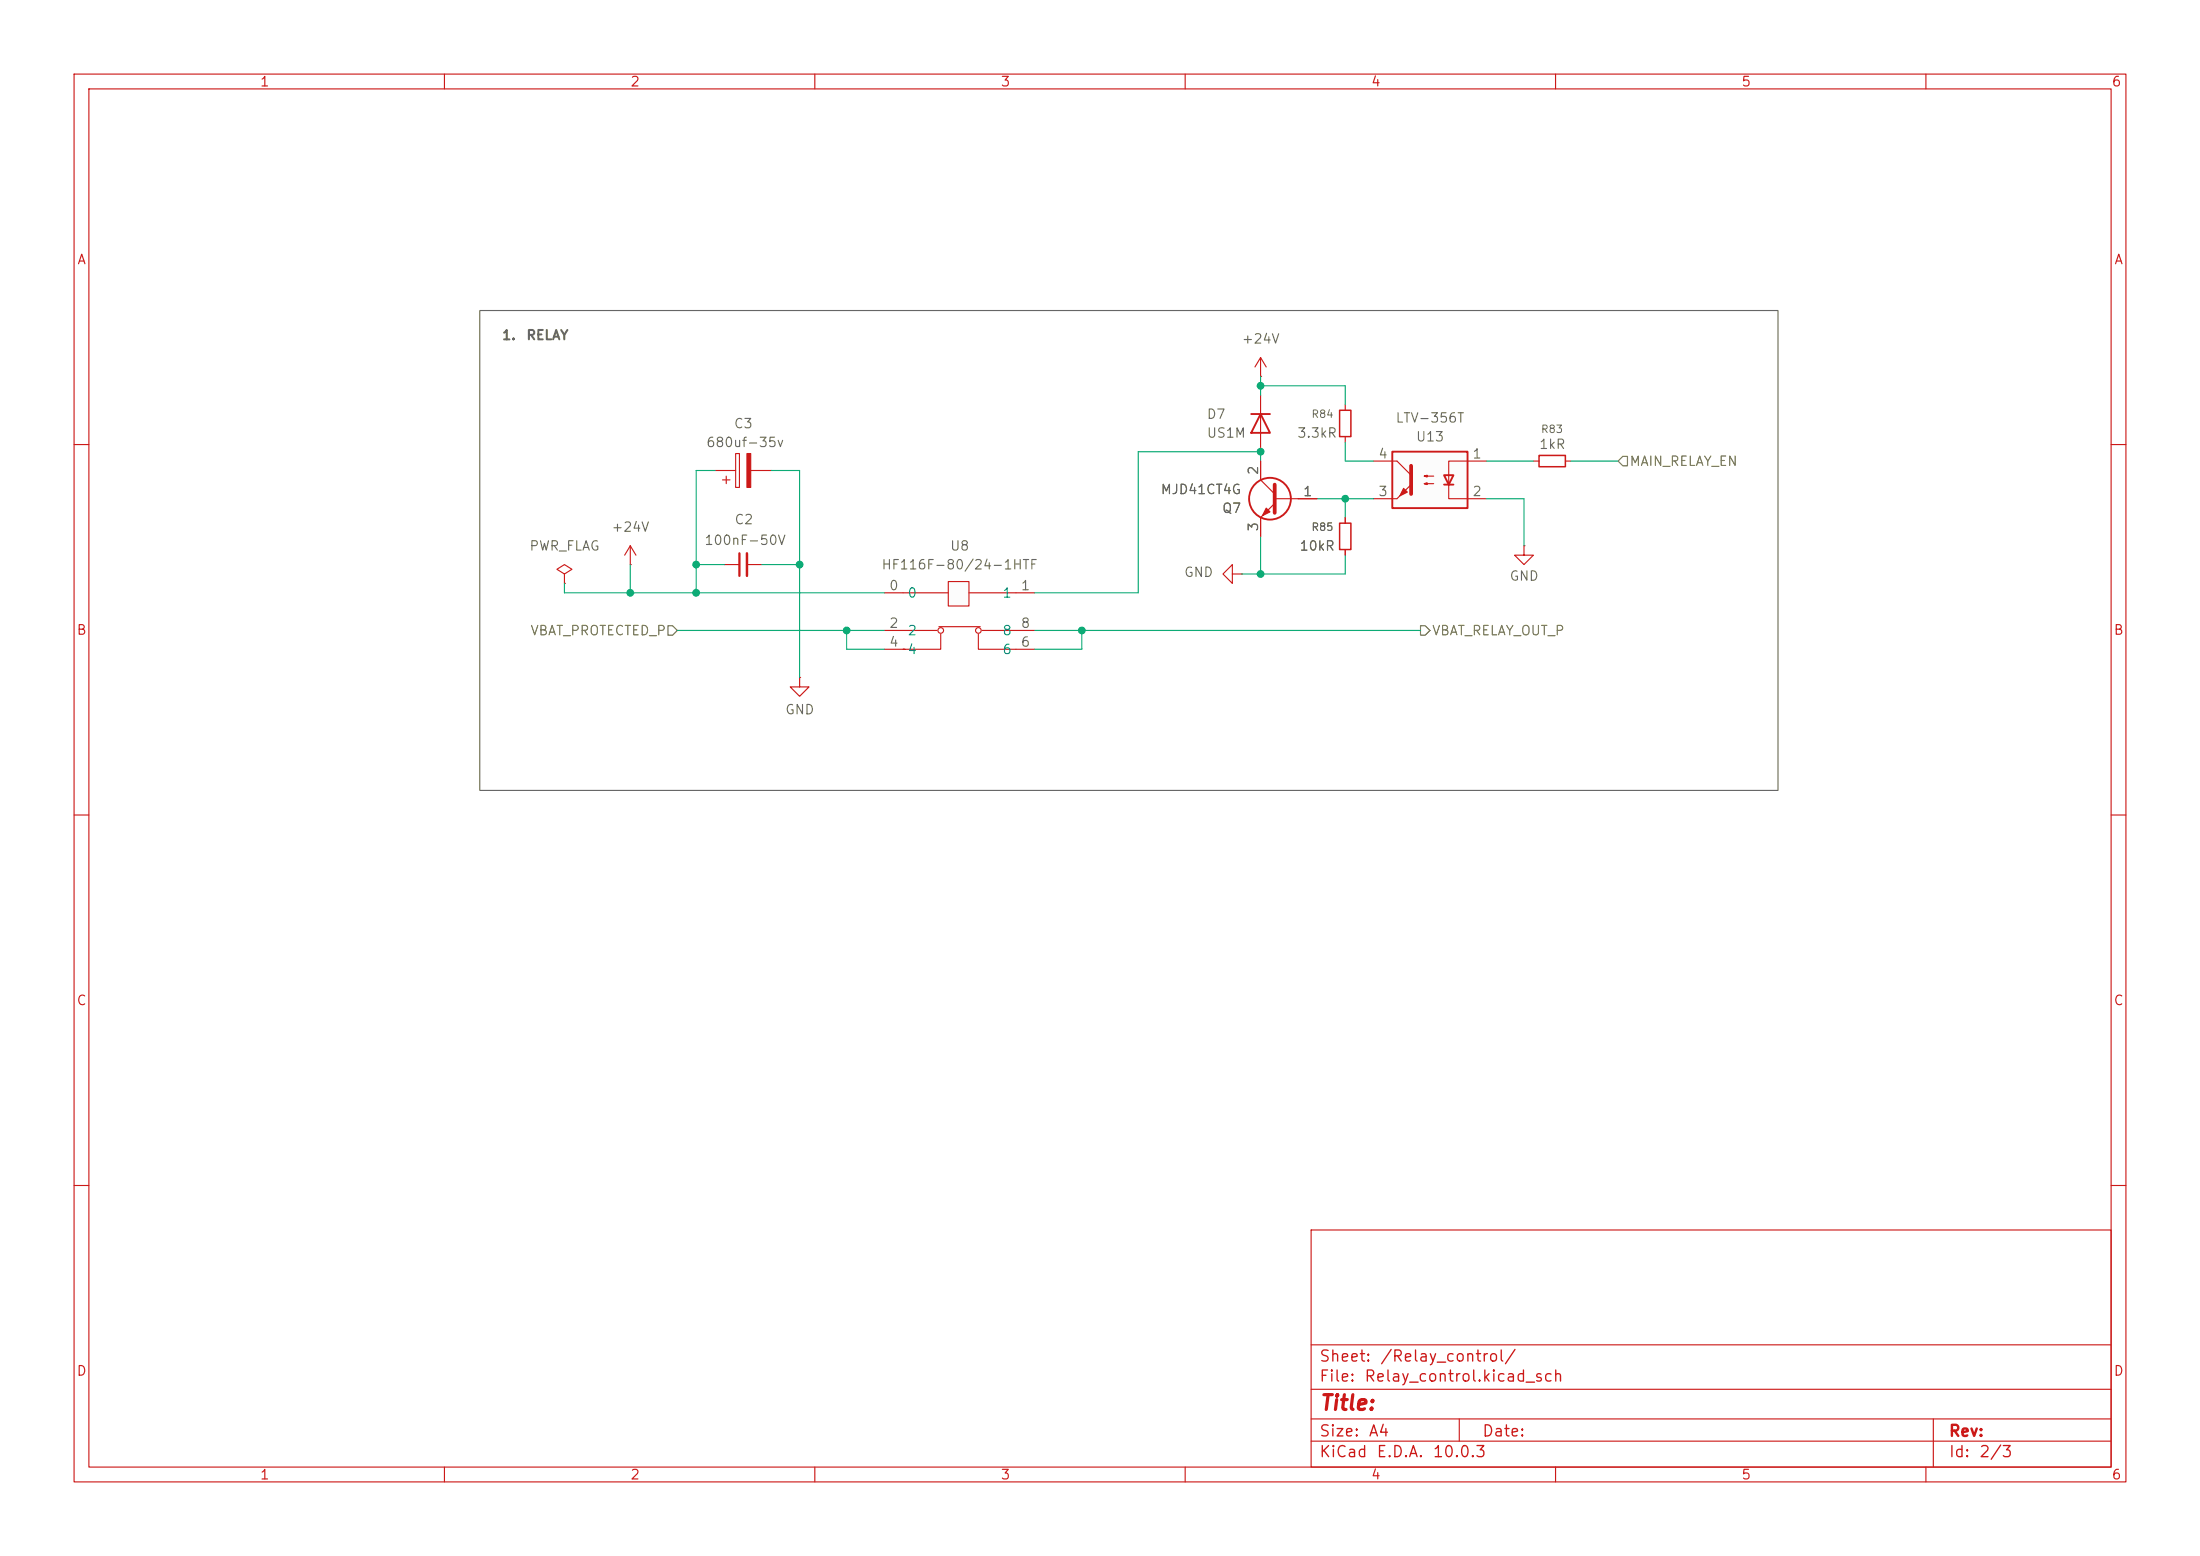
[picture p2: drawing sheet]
<svg xmlns="http://www.w3.org/2000/svg" width="297mm" height="210mm" viewBox="0 0 297 210" stroke-linecap="round" stroke-linejoin="round" font-family="sans-serif">
<g fill="none" stroke="#cc1918" stroke-width=".15">
<path d="M10 10h277v190h-277zM12 12h273v186h-273zM60 10v2M110 10v2M160 10v2M210 10v2M260 10v2M170.2 53.3v7.7M181.6 54.6v.8M181.6 58.9v.8M10 60h2M76.2 77.5l1-.7-1-.6-1 .6 1 .7v1.2"/>
<path d="M76.2 78.7h.1M85.1 76.2h.1M85.1 73.7l-.8 1.2M85.1 73.7l.8 1.2M85.1 73.7v2.5M96.5 63.5h2.8M97.5 64.8h1.1M97.8 76.2h2M98 64.3v1M99.3 61.2h.5v4.6h-.5zM100.8 76.2h2.1M101.3 63.5h2.8"/>
<path d="M166.4 77.5v1.2l-1.3-1.2 1.3-1.3v1.3h1.2M167.6 77.5h.1M170.2 62.2v2.6l1.9 1.9M172.1 67.3h5.7M172.1 67.9l-1.9 2v2.5M181.6 69.9v.7M181.6 74.2v.7M205.7 73.7v1.2h-1.2l1.2 1.3 1.3-1.3h-1.3M205.7 73.7h.1M207 62.2h.8M211.3 62.2h.8M285 60h2"/>
<path d="M107.9 91.4v1.3h-1.2l1.2 1.3 1.3-1.3h-1.3M107.9 91.4h.1M10 110h2M285 110h2M10 160h2M177 166h108v32h-108zM285 160h2M60 198v2M110 198v2M160 198v2M177 194.5h108M177 191.5h108"/>
<path d="M177 187.5h108M177 181.5h108M197 191.5v3M210 198v2M260 198v2M261 191.5v6.5"/>
</g>
<path d="M180.8 55.4h1.6v3.5h-1.6zM180.8 70.6h1.6v3.6h-1.6zM207.8 61.5h3.5v1.5h-3.5z" fill="none" stroke="#cc1918" stroke-width=".2"/>
<path d="M172.1 65.4v3.8" fill="none" stroke="#cc1918" stroke-width=".51"/>
<g fill="none" stroke="#cc1918" stroke-width=".25">
<path d="M168.9 55.9h2.5M170.2 55.9l1.2 2.5h-2.5z"/>
<circle cx="171.4" cy="67.3" r="2.82"/>
</g>
<g fill="#cc1918" stroke="#cc1918" stroke-width=".15">
<path d="M170.9 68.6l.5 .5-1 .5z"/>
<path d="M100.8 61.2h.5v4.6h-.5z"/>
</g>
<path d="M99.8 74.7v3" fill="none" stroke="#cc1918" stroke-width=".3"/>
<path d="M100.8 74.7v3" fill="none" stroke="#cc1918" stroke-width=".33"/>
<path d="M128 78.5h2.8v3.3h-2.8z" fill="#fcfcfc"/>
<g fill="none" stroke="#cc1918" stroke-width=".15">
<path d="M170.2 50.8h.1M170.2 48.3l.7 1.2M170.2 48.3l-.8 1.2M170.2 48.3v2.5M128 78.5h2.8v3.3h-2.8zM119.4 85.1h7.1M119.4 80h8.6M119.4 87.6h2.5M126.7 84.6h5.6M127 85.6v2h-5.1h.3M130.8 80h8.9M132.1 85.6v2h7.6"/>
<path d="M132.6 85.1h7.1"/>
<circle cx="127" cy="85.1" r=".38"/>
<circle cx="132.1" cy="85.1" r=".38"/>
</g>
<path d="M188 61h10.1v7.6h-10.1z" fill="#fcfcfc"/>
<path d="M188 61h10.1v7.6h-10.1zM194.9 64.1h1.3l-.6 1.3zM194.9 65.4h1.3" fill="none" stroke="#cc1918" stroke-width=".25"/>
<path d="M170.2 62.2v2.6M170.2 69.9v2.5M175.3 67.3h2.5M181.6 69.9v.7M181.6 74.2v.7M185.4 62.2h3.2l1.9 1.9M185.4 67.3h3.2M192.3 64.3l.4-.2v.3l-.4-.1h1.2M192.3 65.3l.4-.1v.2l-.4-.1h1.2M195.6 65.4v1.9h5.1M200.7 62.2h-5.1v3.3" fill="none" stroke="#cc1918" stroke-width=".15"/>
<path d="M190.5 62.9v3.8" fill="none" stroke="#cc1918" stroke-width=".51"/>
<g fill="#cc1918" stroke="#cc1918" stroke-width=".15">
<path d="M189.5 65.9l.5 .5-1 .5z"/>
<path d="M188.6 67.3l1.9-1.9z"/>
</g>
<path d="M218.4 62.2l.7-.6h.6v1.3h-.6zM90.2 84.5h.6l.6 .6-.6 .6h-.6zM191.8 84.5h.6l.6 .6-.6 .6h-.6z" fill="none" stroke="#848400" stroke-width=".15"/>
<g fill="none" stroke="#0dab76" stroke-width=".15">
<path d="M170.2 50.8v2.5M170.2 52.1h11.4v2.5M181.6 59.7v2.5h3.8M76.2 78.7v1.3h43.2M85.1 76.2v3.8M94 76.2h3.8M96.5 63.5h-2.5v16.5M102.9 76.2h5M104.1 63.5h3.8v27.9M170.2 62.2v-1.2h-16.5v19h-14M170.2 72.4v5.1M177.8 67.3h7.6"/>
<path d="M181.6 74.9v2.6h-14M181.6 67.3v2.6M200.7 67.3h5v6.4M200.7 62.2h6.3M212.1 62.2h6.3M91.4 85.1h28M114.3 85.1v2.5h5.1M139.7 85.1h52.1M146 85.1v2.5h-6.3"/>
</g>
<path d="M64.8 41.9h175.2v64.8h-175.2z" fill="none" stroke="#666" stroke-width=".15"/>
<g fill="#0dab76" stroke="#0dab76" stroke-width=".14">
<circle cx="94" cy="76.2" r=".46"/>
<circle cx="85.1" cy="80" r=".46"/>
<circle cx="107.9" cy="76.2" r=".46"/>
<circle cx="114.3" cy="85.1" r=".46"/>
<circle cx="94" cy="80" r=".46"/>
<circle cx="170.2" cy="77.5" r=".46"/>
<circle cx="170.2" cy="61" r=".46"/>
<circle cx="170.2" cy="52.1" r=".46"/>
<circle cx="146" cy="85.1" r=".46"/>
<circle cx="181.6" cy="67.3" r=".46"/>
</g>
<text font-size="2" fill="#cc1918" x="178" y="190.8">Title:</text>
<g font-size="1.5" fill="#cc1918">
<text x="178" y="184.2">Sheet:</text>
<text x="186.2" y="184.2">/Relay_control/</text>
<text x="178" y="186.9">File:</text>
<text x="184.1" y="186.9">Relay_control.kicad_sch</text>
<text x="178" y="197.1">KiCad</text>
<text x="178" y="194.3">Size:</text>
<text x="184.7" y="194.3">A4</text>
<text x="185.7" y="197.1">E.D.A.</text>
<text x="193.3" y="197.1">10.0.3</text>
<text x="200" y="194.3">Date:</text>
<text x="263" y="194.3">Rev:</text>
<text x="263" y="197.1">Id:</text>
<text x="267.1" y="197.1">2/3</text>
</g>
<g font-size="1.3" fill="#cc1918">
<text x="35" y="12">1</text>
<text x="85" y="12">2</text>
<text x="135" y="12">3</text>
<text x="185" y="12">4</text>
<text x="235" y="12">5</text>
<text x="285" y="12">6</text>
<text x="10.3" y="36">A</text>
<text x="285.3" y="36">A</text>
<text x="10.3" y="86">B</text>
<text x="285.3" y="86">B</text>
<text x="10.3" y="136">C</text>
<text x="285.3" y="136">C</text>
<text x="10.3" y="186">D</text>
<text x="285.3" y="186">D</text>
<text x="35" y="200">1</text>
<text x="85" y="200">2</text>
<text x="135" y="200">3</text>
<text x="185" y="200">4</text>
<text x="235" y="200">5</text>
<text x="285" y="200">6</text>
</g>
<g font-size="1.3" fill="#666">
<text x="67.7" y="46.2">1.</text>
<text x="71" y="46.2">RELAY</text>
<text x="167.5" y="46.7">+24V</text>
<text x="99" y="58.1">C3</text>
<text x="162.8" y="56.9">D7</text>
<text x="162.8" y="59.4">US1M</text>
<text x="175" y="59.4">3.3kR</text>
<text x="188.3" y="57.4">LTV-356T</text>
<text x="191.1" y="59.9">U13</text>
<text x="95.3" y="60.7">680uf-35v</text>
<text x="170.2" y="64.2" transform="rotate(-90 170.2 64.2)">2</text>
<text x="186" y="62.2">4</text>
<text x="198.7" y="62.2">1</text>
<text x="207.7" y="60.9">1kR</text>
<text x="99.1" y="71.1">C2</text>
<text x="156.6" y="67">MJD41CT4G</text>
<text x="164.9" y="69.6">Q7</text>
<text x="170.2" y="71.8" transform="rotate(-90 170.2 71.8)">3</text>
<text x="175.8" y="67.3">1</text>
<text x="186" y="67.3">3</text>
<text x="198.7" y="67.3">2</text>
<text x="71.4" y="74.6">PWR_FLAG</text>
<text x="82.4" y="72.1">+24V</text>
<text x="95" y="73.9">100nF-50V</text>
<text x="118.9" y="77.2">HF116F-80/24-1HTF</text>
<text x="128.2" y="74.6">U8</text>
<text x="175.3" y="74.6">10kR</text>
<text x="119.9" y="80">0</text>
<text x="137.7" y="80">1</text>
<text x="159.8" y="78.2">GND</text>
<text x="203.7" y="78.7">GND</text>
<text x="119.9" y="85.1">2</text>
<text x="119.9" y="87.6">4</text>
<text x="137.7" y="87.6">6</text>
<text x="137.7" y="85.1">8</text>
<text x="105.9" y="96.7">GND</text>
</g>
<g font-size="1.3" fill="#848400">
<text x="219.9" y="63.2">MAIN_RELAY_EN</text>
<text x="71.5" y="86.1">VBAT_PROTECTED_P</text>
<text x="193.2" y="86.1">VBAT_RELAY_OUT_P</text>
</g>
<g font-size="1.3" fill="#008484">
<text x="122.4" y="81">0</text>
<text x="135.2" y="81">1</text>
<text x="122.4" y="86.1">2</text>
<text x="122.4" y="88.6">4</text>
<text x="135.2" y="88.6">6</text>
<text x="135.2" y="86.1">8</text>
</g>
<g font-size="1" fill="#666">
<text x="177" y="56.7">R84</text>
<text x="207.9" y="58.7">R83</text>
<text x="177" y="71.9">R85</text>
</g>
</svg>
